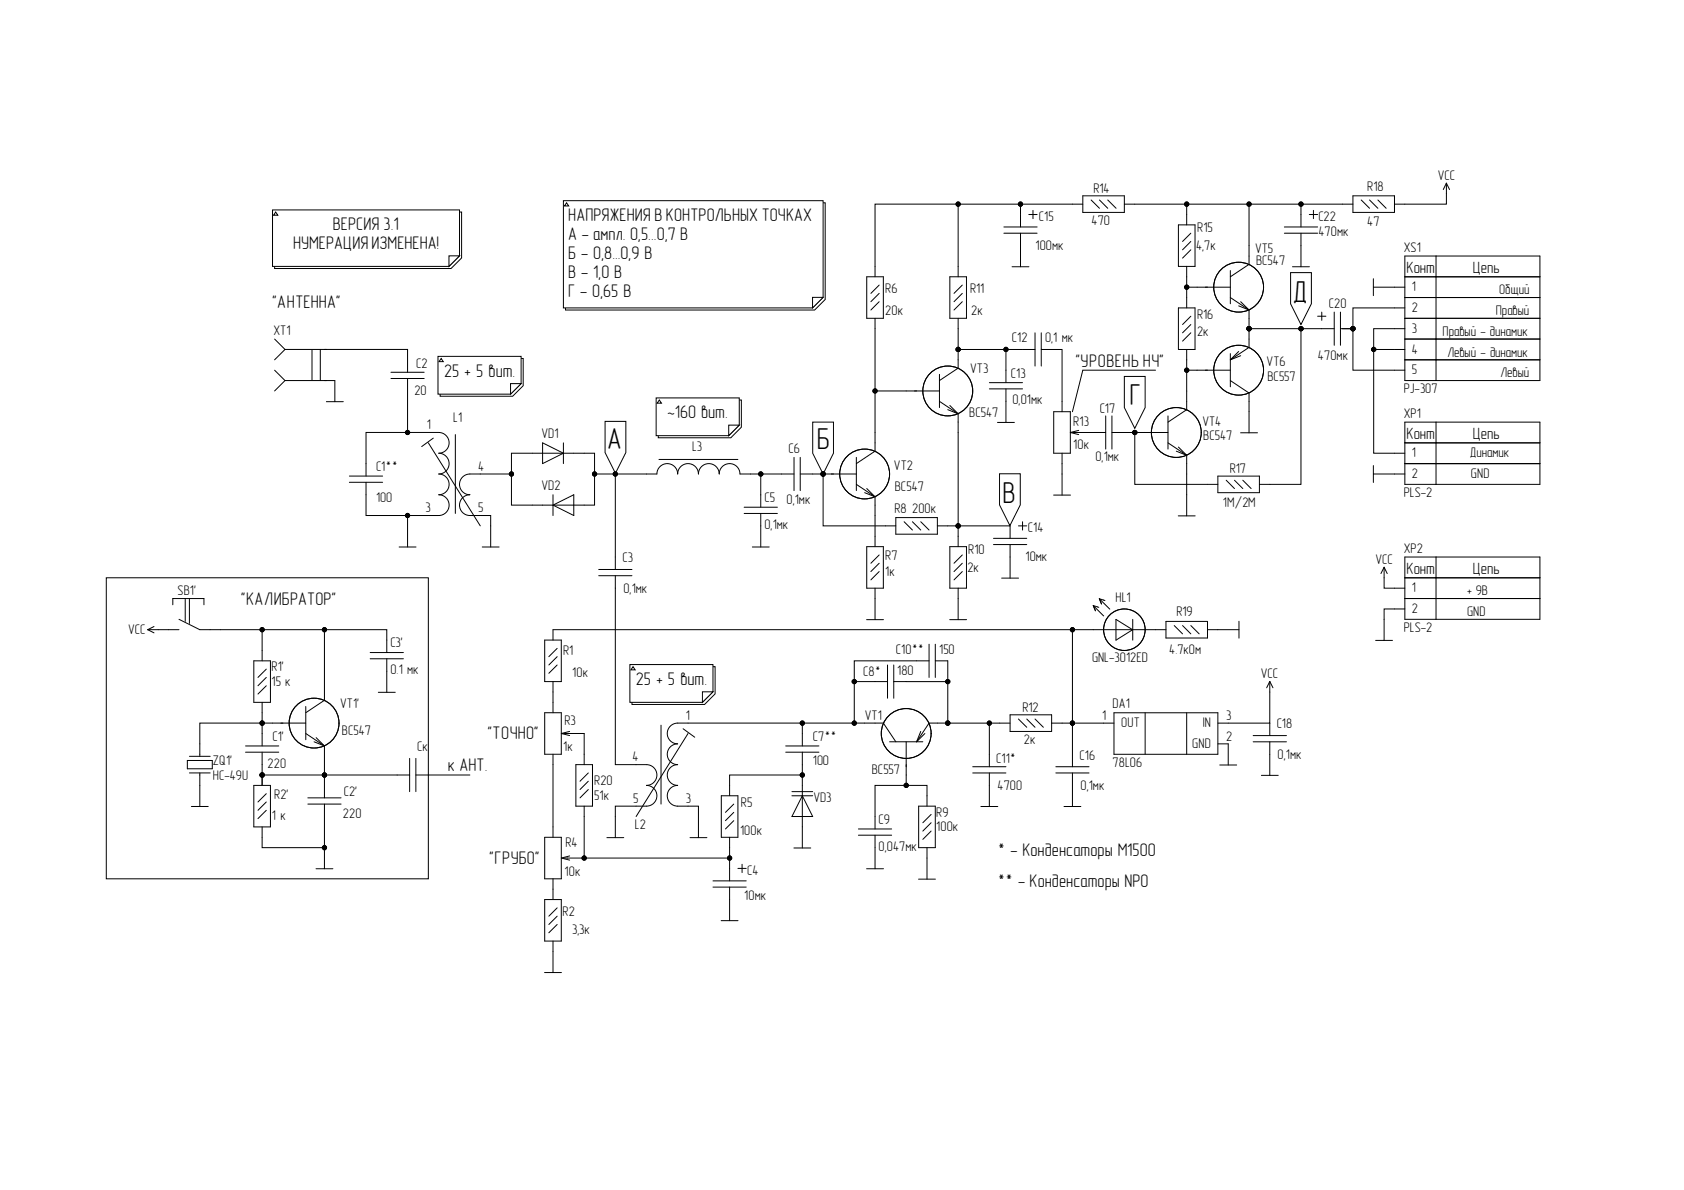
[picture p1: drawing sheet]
# Altium schematic sheet Final_SCH.SchDoc: Наименование
size A3; ApprovedBy: Утвердил; CheckedBy: Проверил; Author: Разработал; CompanyName: Организация; DrawnBy: Н.Контр; Engineer: Т.Контр; SheetNumber: 1; SheetTotal: 1; PageSetup: Record=PageOptions¦CenterHorizontal=True¦CenterVertical=True¦PrintScale=0.94¦XCorrection=1.00¦YCorrection=1.00¦PrintKind=1¦BorderSize=5000000¦LeftOffset=0¦BottomOffset=0¦Orientation=1¦PaperLength=1000¦PaperWidth=1000¦Scale=100¦PaperSource=7¦PrintQuality=-4¦MediaType=1¦DitherType=10¦PaperKind=A4¦PrintScaleMode=1; DecimalNumber: Децимальный номер; HeadOfSector: Нач. сектора; MainDevice: Перв.примен.; Name: Наименование

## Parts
Ск  0.1 мк  [К10-17Б]  (value not drawn)
C1'  220  [К10-17Б]
C1**  100  [К10-17Б]
C2  20  [К10-17Б]
C2'  220  [К10-17Б]
C3  0,1мк  [К10-17Б]
C3'  0.1 мк  [К10-17Б]
C4  10мк  [К50-35]
C5  0,1мк  [К10-17Б]
C6  0,1мк  [К10-17Б]
C7**  100  [К10-17Б]
C8*  180  [К10-17Б]
C9  0,047мк  [К10-17Б]
C10**  150  [К10-17Б]
C11*  4700  [К10-17Б]
C12  0,1 мк  [К10-17Б]
C13  0,01мк  [К10-17Б]
C14  10мк  [К50-35]
C15  100мк  [К50-35]
C16  0,1мк  [К10-17Б]
C17  0,1мк  [К10-17Б]
C18  0,1мк  [К10-17Б]
C20  470мк  [К50-35]
C22  470мк  [К50-35]
DA1  78L06  [КТ-26]
HL1  GNL-3012ED  [GNL-3012ED]
L1  Trim_coil_2  [trim_coil]  (value not drawn)
L2  Trim_coil_2  [trim_coil]  (value not drawn)
L3  T50-6  [T50-6]  (value not drawn)
R1  10к  [С1-4]
R1'  15 к  [С1-4]
R2  3,3к  [С1-4]
R2'  1 к  [С1-4]
R3  1к  [WH148R]
R4  10к  [WH148R]
R5  100к  [С1-4]
R6  20к  [С1-4]
R7  1к  [С1-4]
R8  200к  [С1-4]
R9  100к  [С1-4]
R10  2к  [С1-4]
R11  2к  [С1-4]
R12  2к  [С1-4]
R13  10к  [WH148R]
R14  470  [С1-4]
R15  4,7к  [С1-4]
R16  2к  [С1-4]
R17  1М/2М  [С1-4]
R18  47  [С1-4]
R19  4.7кОм  [С1-4]
R20  51к  [С1-4]
SB1'  KLS7-TS6601  [KLS7-TS6601]  (value not drawn)
VD1  1N4148  [DO35]  (value not drawn)
VD2  1N4148  [DO35]  (value not drawn)
VD3  BB133  [SOD323]  (value not drawn)
VT1  BC557  [КТ-26]
VT1'  BC547  [КТ-26]
VT2  BC547  [КТ-26]
VT3  BC547  [КТ-26]
VT4  BC547  [КТ-26]
VT5  BC547  [КТ-26]
VT6  BC557  [КТ-26]
XP1  PLS-2  [PLS-2]
XP2  PLS-2  [PLS-2]
XS1  PJ-307  [PJ-307]
XT1  DG308-2.54-02P  [DG308-2.54-02P]  (value not drawn)
ZQ1'  HC-49U  [HC-49U]

## Blocks framed on the sheet
"КАЛИБРАТОР": Ск C1' C2' C3' R1' R2' SB1' VT1' ZQ1'

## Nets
GND: C1**.1 C2'.2 C3'.1 C4.2 C5.1 C9.1 C11*.1 C13.1 C14.2 C15.2 C16.1 C18.1 C22.2 DA1.2(GND) L1.3 L1.5 L2.3 L2.5 R2.1 R2'.1 R7.1 R9.1 R10.1 R13.3 R19.1 VD3.2 VT4.3(E) VT6.1(C) XP1.2 XP2.2 XS1.1 XT1.2 ZQ1'.2
VCC: C18.2 DA1.3(IN) R18.1 SB1'.1 XP2.1
NetСк_2: Ск.2 C1'.2 C2'.1 R2'.2 VT1'.3(E)
NetC1'_1: C1'.1 R1'.1 VT1'.2(B) ZQ1'.1
NetC1**_2: C1**.2 C2.1 L1.1
NetC2_2: C2.2 XT1.1
NetC3'_2: C3'.2 R1'.2 SB1'.2 VT1'.1(C)
NetC3_1: C3.1 L2.4
NetC3_2: C3.2 L3.1 VD1.2 VD2.1
NetC4_1: C4.1 R4.2 R5.1 R20.2
NetC5_2: C5.2 C6.2 L3.2
NetC6_1: C6.1 R8.2 VT2.2(B)
NetC7**_1: C7**.1 C8*.2 C10**.2 L2.1 VT1.1(C)
NetC7**_2: C7**.2 R5.2 VD3.1
NetC8*_1: C8*.1 C10**.1 C11*.2 R12.1 VT1.3(E)
NetC9_2: C9.2 R9.2 VT1.2(B)
NetC12_1: C12.1 R13.1
NetC12_2: C12.2 C13.2 R11.1 VT3.1(C)
NetC14_1: C14.1 R8.1 R10.2 VT3.3(E)
NetC15_1: C15.1 R6.2 R11.2 R14.2
NetC16_2: C16.2 DA1.1(OUT) HL1.1 R1.2 R12.2
NetC17_1: C17.1 R17.2 VT4.2(B)
NetC17_2: C17.2 R13.2
NetC20_1: C20.1 R17.1 VT5.3(E) VT6.3(E)
NetC20_2: C20.2 XS1.2 XS1.5
NetC22_1: C22.1 R14.1 R15.2 R18.2 VT5.1(C)
NetHL1_2: HL1.2 R19.2
NetL1_4: L1.4 VD1.1 VD2.2
NetR1_1: R1.1 R3.1
NetR2_2: R2.2 R4.3
NetR3_2: R3.2 R20.1
NetR3_3: R3.3 R4.1
NetR6_1: R6.1 VT2.1(C) VT3.2(B)
NetR7_2: R7.2 VT2.3(E)
NetR15_1: R15.1 R16.2 VT5.2(B)
NetR16_1: R16.1 VT4.1(C) VT6.2(B)
NetXP1_1: XP1.1 XS1.3 XS1.4

Not connected (* = marked no-connect by the designer): Ск 1

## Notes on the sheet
- ВЕРСИЯ 3.1
  НУМЕРАЦИЯ ИЗМЕНЕНА!
- НАПРЯЖЕНИЯ В КОНТРОЛЬНЫХ ТОЧКАХ
  А - ампл. 0,5...0,7 В
  Б - 0,8…0,9 В
  В - 1,0 В
  Г - 0,65 В
- Д
- (near XT1) "АНТЕННА"
- 25 + 5 вит.
- (near R16) "УРОВЕНЬ НЧ"
- (near VT4) Г
- A
- (near L3) ~
  60 вит.
- (near VT2) Б
- Динамик
- (near C14) В
- GND
- + 9В
- (near L2) 25 + 5 вит.
- (near Ск) к АНТ.
- (near R3) "ТОЧНО"
- (near R4) "ГРУБО"
- * - Конденсаторы М1500
- ** - Конденсаторы NP0
